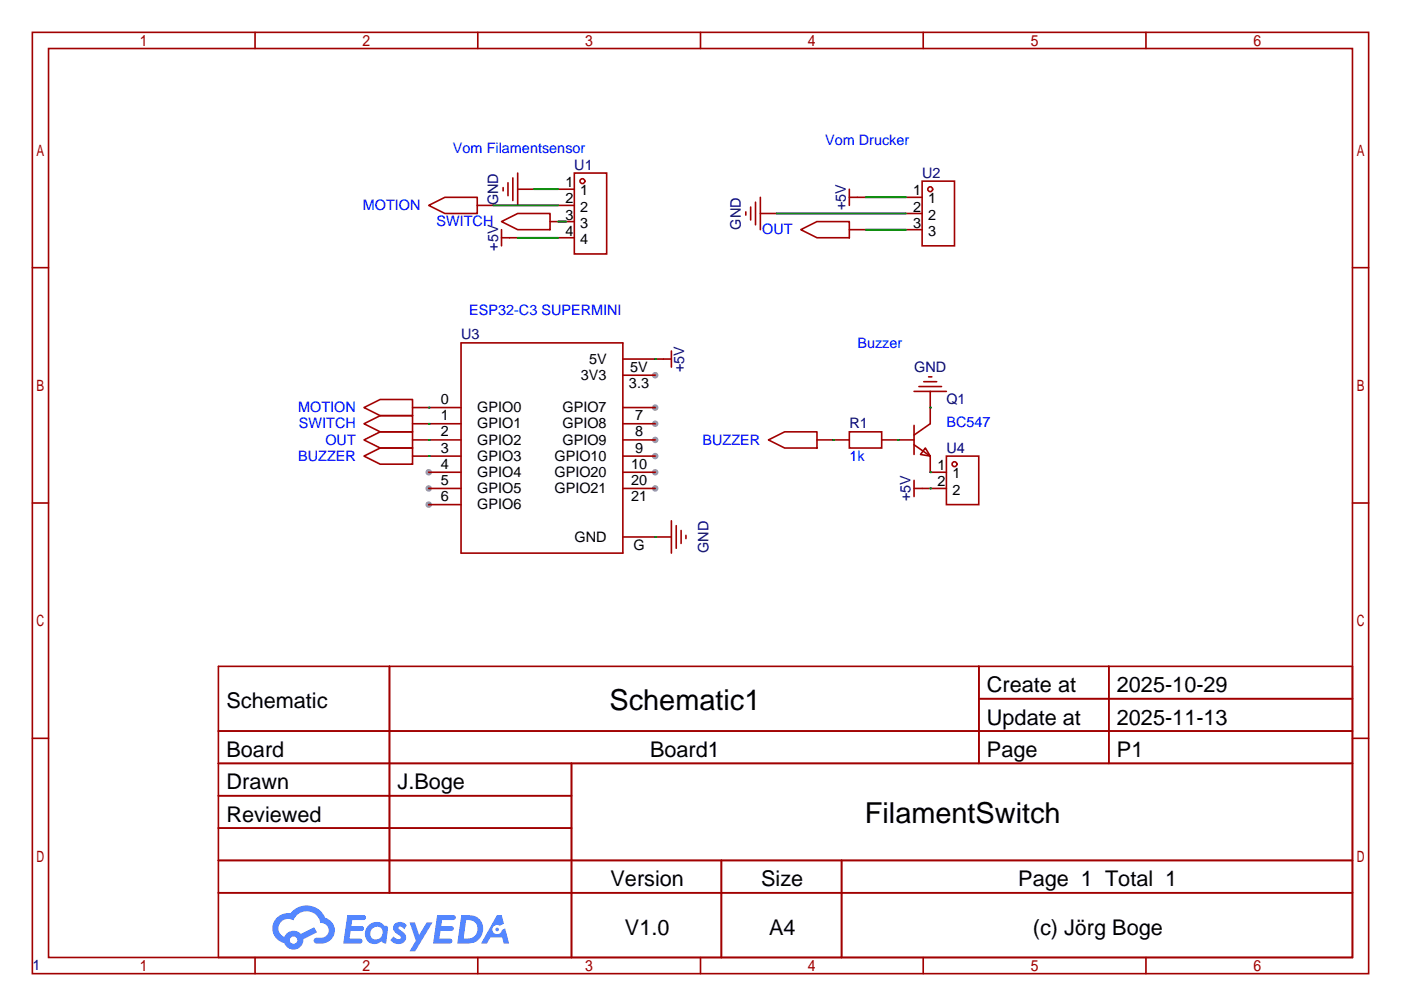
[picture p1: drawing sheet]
<svg xmlns="http://www.w3.org/2000/svg" width="220mm" height="158mm" viewBox="0 0 220 158" stroke-linecap="round" stroke-linejoin="round" font-family="sans-serif">
<g fill="#999">
<circle cx="102.9" cy="58.9" r=".51"/>
<circle cx="67.3" cy="74.2" r=".51"/>
<circle cx="67.3" cy="76.7" r=".51"/>
<circle cx="67.3" cy="79.2" r=".51"/>
<circle cx="102.9" cy="64" r=".51"/>
<circle cx="102.9" cy="66.5" r=".51"/>
<circle cx="102.9" cy="69.1" r=".51"/>
<circle cx="102.9" cy="71.6" r=".51"/>
<circle cx="102.9" cy="74.2" r=".51"/>
<circle cx="102.9" cy="76.7" r=".51"/>
</g>
<g fill="none" stroke="#a10000" stroke-width=".25">
<path d="M5.1 5.1h209.8v147.8h-209.8zM7.6 7.6h204.7v142.8h-204.7zM40 5.1v2.5M75 5.1v2.5M110 5.1v2.5M144.9 5.1v2.5M179.9 5.1v2.5M5.1 42h2.5M212.3 42h2.6M5.1 79h2.5M212.3 79h2.6M5.1 116h2.5"/>
<path d="M34.3 104.6h178v45.8h-178zM34.3 114.8h178M34.3 119.9h178M61.1 104.6v35.6M89.7 119.9v30.5M153.7 104.6v15.3M153.7 109.7h58.6M174.1 104.6v15.3M212.3 116h2.6M34.3 125h55.4M34.3 135.1h178M34.3 130h55.4"/>
<path d="M113.3 135.1v15.3M132.1 135.1v15.3M34.3 140.2h178M40 150.4v2.5M75 150.4v2.5M110 150.4v2.5M144.9 150.4v2.5M179.9 150.4v2.5"/>
</g>
<g fill="#5487ff">
<path d="M62 145a1.3 1.3 0 0 1 1.9 .3l-.4 .7a.54 .54 0 0 0-1-.3l.1 .2a2.32 2.32 0 0 1 1.2 1.3 1.36 1.36 0 0 1-1.1 1.1 1.36 1.36 0 0 1-1.4-.7l.5-.5a.7 .7 0 0 0 1.1 .2l-.1-.3a1.6 1.6 0 0 1-1.1-1.5z"/>
<path d="M64.3 144.9h.8l.7 1.9 1.2-1.9h.9l-2.7 4.5h-.9l1-1.7z"/>
<path d="M54.5 143.7h1.7a1.31 1.31 0 0 1 1.2 .2 .4 .4 0 0 1-.3 .6h-1.8l-.1 .9h1.6a.4 .4 0 0 1 .3 .5 .4 .4 0 0 1-.4 .3h-1.6l-.2 1.2h.8a1.23 1.23 0 0 1 1.2 .2 .39 .39 0 0 1-.4 .6h-2.6z"/>
<path d="M68.6 143.7h1.7a1.32 1.32 0 0 1 1.2 .2 .39 .39 0 0 1-.3 .6h-1.8l-.1 .9h1.6a.4 .4 0 0 1 .4 .5 .4 .4 0 0 1-.5 .3h-1.6l-.2 1.2h.8a1.23 1.23 0 0 1 1.2 .2 .39 .39 0 0 1-.4 .6h-2.6z"/>
<path d="M78 143.7h.8l.3 1.4-.6 .3a.75 .75 0 0 0-1.1 .3 .75 .75 0 0 0 .5 1 .75 .75 0 0 0 .9-.6l.5-.3 .6 2.4h-.8l-.3-1h-1.8l-.5 1h-1z"/>
<path d="M72.4 143.7l-.6 4.5h1.4a2.27 2.27 0 0 0 2.6-1.7 2.27 2.27 0 0 0-1.4-2.7zM73.2 144.5a1.5 1.5 0 0 1 1.8 1.5 1.5 1.5 0 0 1-1.9 1.4h-.3z"/>
<path d="M57.9 145.3a1.62 1.62 0 0 0-.4 2.1 1.62 1.62 0 0 0 2 .7l.3-.3 .4 .3 .4 .1 .3-2.5-.1-.3h-.2a.57 .57 0 0 1-.6-.4 1.73 1.73 0 0 0-2.1 .3zM58.4 145.9a.96 .96 0 0 1 1.5 0 .96 .96 0 0 1-.2 1.4 .95 .95 0 0 1-1.4-.1 .95 .95 0 0 1 .1-1.3z"/>
<path d="M43.5 144.1a2.37 2.37 0 0 0 1.1 4 1.54 1.54 0 0 0 1.8 1 1.54 1.54 0 0 0 1.2-1.6l2.2-1.1-.5-.8-2.1 1.1a1.57 1.57 0 0 0-2.6 .5 1.5 1.5 0 0 1-.7-2.1 1.5 1.5 0 0 1 2.2-.6 2.23 2.23 0 0 1 2.3-1.4 2.23 2.23 0 0 1 1.9 1.9 1.16 1.16 0 0 1 1.3 1 1.16 1.16 0 0 1-1.1 1.3h-.7a.47 .47 0 0 0-.5 .4 .47 .47 0 0 0 .4 .5 2.23 2.23 0 0 0 2.2-.6 2.23 2.23 0 0 0 .5-2.4 2.16 2.16 0 0 0-1.3-1.1 3.2 3.2 0 0 0-5.5-.7h-.3a2.55 2.55 0 0 0-1.8 .7zM45.5 147.7a.6 .6 0 0 1 1.2 0 .6 .6 0 0 1-1.2 0z"/>
<circle cx="78.1" cy="146" r=".28"/>
</g>
<g fill="none" stroke="#a10000" stroke-width=".25">
<path d="M67.3 32.3l2.5-1.3h5.1v2.5h-5.1zM74.9 32.3h2.6M78.7 34.8l2.6-1.3h5.1v2.6h-5.1zM78.7 37.3h2.6M78.7 36.1v2.5M79 29.5v.5M79.8 28.7v2M80.5 27.9v3.6M81.3 29.7h2.5M81.3 27.2v5.1M86.4 34.8h3.8M87.6 29.7h2.6"/>
<path d="M87.6 32.3h2.6M87.6 37.3h2.6M90.2 27.2h5v12.7h-5zM117.1 33.3v.5M117.9 32.5v2M118.6 31.8v3.5M119.4 33.5h2.5M119.4 31v5.1M125.7 36.1l2.6-1.3h5v2.5h-5zM133.3 31h2.6M133.3 36.1h2.6M133.3 29.7v2.6"/>
<path d="M142.2 31h2.6M142.2 33.5h2.6M142.2 36.1h2.6M144.8 28.4h5.1v10.2h-5.1zM72.4 53.8h25.4v33.1h-25.4zM97.8 56.4h7.6M97.8 58.9h5.1M105.4 55.1v2.6M145 59.9h2.1M145.8 59.2h.5M57.1 64l2.6-1.3h5.1v2.6h-5.1zM57.1 66.5l2.6-1.2h5.1v2.5h-5.1z"/>
<path d="M57.1 69.1l2.6-1.3h5.1v2.6h-5.1zM57.1 71.6l2.6-1.2h5.1v2.5h-5.1zM64.8 64h7.6M64.8 66.5h7.6M64.8 69.1h7.6M64.8 71.6h7.6M67.3 74.2h5.1M67.3 76.7h5.1M67.3 79.2h5.1M97.8 64h5.1M97.8 66.5h5.1M97.8 69.1h5.1"/>
<path d="M97.8 71.6h5.1M97.8 74.2h5.1M97.8 76.7h5.1M120.6 69.1l2.6-1.3h5.1v2.6h-5.1zM128.3 69.1h5M133.3 67.8h5.1v2.6h-5.1zM138.4 69.1h5.1M143.5 76.7h5.1M143.5 66.8v4.6M143.5 75.4v2.6M143.5 61.5h5.1M143.5 69.8l2.5 1.8"/>
<path d="M144.3 60.7h3.5M145.3 70.4l.7 1.2-1.5-.2zM146 71.6v2.6h2.6M146 61.5v5l-2.5 1.8M148.6 71.6h5.1v7.6h-5.1zM97.8 84.3h7.6M105.4 81.8v5.1M106.2 82.5v3.6M106.9 83.3v2M107.7 84.1v.5"/>
<circle cx="91.4" cy="28.4" r=".38"/>
<circle cx="146" cy="29.7" r=".38"/>
<circle cx="149.9" cy="72.9" r=".38"/>
</g>
<g fill="none" stroke="#008700" stroke-width=".25">
<path d="M77.5 32.3h10.1M81.3 37.3h6.3M83.8 29.7h3.8M87.6 34.8h1.3M121.9 33.5h20.3M135.9 31h6.3M135.9 36.1h6.3M102.9 56.4h.1M67.3 64h.1M67.3 66.5h.1M67.3 69.1h.1M67.3 71.6h.1"/>
<path d="M130.8 69.1h.1M141 69.1h.1M146 76.7h.1M146 74.2h.1M146 64h.1M102.9 84.3h.1"/>
</g>
<g font-size="4.5">
<text x="95.7" y="111.5">Schematic1</text>
<text x="135.8" y="129.3">FilamentSwitch</text>
</g>
<g font-size="3.4">
<text x="35.6" y="111.2">Schematic</text>
<text x="155" y="108.7">Create at</text>
<text x="155" y="113.8">Update at</text>
<text x="175.4" y="108.7">2025-10-29</text>
<text x="175.4" y="113.8">2025-11-13</text>
<text x="35.6" y="118.9">Board</text>
<text x="102.1" y="118.9">Board1</text>
<text x="155" y="118.9">Page</text>
<text x="175.4" y="118.9">P1</text>
<text x="35.6" y="123.9">Drawn</text>
<text x="62.4" y="123.9">J.Boge</text>
<text x="35.6" y="129">Reviewed</text>
<text x="95.9" y="139.2">Version</text>
<text x="119.5" y="139.2">Size</text>
<text x="159.9" y="139.2">Page 1 Total 1</text>
<text x="98.1" y="146.8">V1.0</text>
<text x="120.7" y="146.8">A4</text>
<text x="162.2" y="146.8">(c) Jörg Boge</text>
</g>
<g font-size="2.3" fill="#00f">
<text x="129.5" y="22.8">Vom Drucker</text>
<text x="71.1" y="24.1">Vom Filamentsensor</text>
<text x="57" y="33">MOTION</text>
<text x="68.5" y="35.5">SWITCH</text>
<text x="119.7" y="36.8">OUT</text>
<text x="73.7" y="49.5">ESP32-C3 SUPERMINI</text>
<text x="134.6" y="54.6">Buzzer</text>
<text x="46.8" y="64.7">MOTION</text>
<text x="46.9" y="67.3">SWITCH</text>
<text x="51.1" y="69.8">OUT</text>
<text x="110.3" y="69.8">BUZZER</text>
<text x="148.6" y="67">BC547</text>
<text x="46.8" y="72.4">BUZZER</text>
<text x="133.3" y="72.4">1k</text>
</g>
<g font-size="2.3">
<text x="88.8" y="29.4">1</text>
<text x="88.8" y="31.9">2</text>
<text x="88.8" y="34.5">3</text>
<text x="91.1" y="30.7">1</text>
<text x="91.1" y="33.2">2</text>
<text x="91.1" y="35.8">3</text>
<text x="143.4" y="30.7">1</text>
<text x="143.4" y="33.2">2</text>
<text x="143.4" y="35.8">3</text>
<text x="145.7" y="31.9">1</text>
<text x="145.7" y="34.5">2</text>
<text x="88.8" y="37">4</text>
<text x="91.1" y="38.3">4</text>
<text x="145.7" y="37">3</text>
<text x="91.2" y="59.7">3V3</text>
<text x="92.5" y="57.1">5V</text>
<text x="98.9" y="58.4">5V</text>
<text x="69.2" y="63.5">0</text>
<text x="74.9" y="64.7">GPIO0</text>
<text x="88.3" y="64.7">GPIO7</text>
<text x="98.8" y="60.9">3.3</text>
<text x="69.2" y="66">1</text>
<text x="69.2" y="68.5">2</text>
<text x="69.2" y="71.1">3</text>
<text x="74.9" y="67.3">GPIO1</text>
<text x="74.9" y="69.8">GPIO2</text>
<text x="88.3" y="67.3">GPIO8</text>
<text x="88.3" y="69.8">GPIO9</text>
<text x="99.7" y="66">7</text>
<text x="99.7" y="68.5">8</text>
<text x="99.7" y="71.1">9</text>
<text x="69.2" y="73.6">4</text>
<text x="69.2" y="76.2">5</text>
<text x="74.9" y="72.4">GPIO3</text>
<text x="74.9" y="74.9">GPIO4</text>
<text x="74.9" y="77.4">GPIO5</text>
<text x="87.1" y="72.4">GPIO10</text>
<text x="87.1" y="74.9">GPIO20</text>
<text x="87.1" y="77.4">GPIO21</text>
<text x="99.1" y="73.6">10</text>
<text x="99.1" y="76.2">20</text>
<text x="147.2" y="73.9">1</text>
<text x="147.2" y="76.4">2</text>
<text x="149.5" y="75.1">1</text>
<text x="149.5" y="77.7">2</text>
<text x="69.2" y="78.7">6</text>
<text x="74.9" y="80">GPIO6</text>
<text x="99.1" y="78.7">21</text>
<text x="90.2" y="85.1">GND</text>
<text x="99.4" y="86.3">G</text>
</g>
<g font-size="2.3" fill="#000080">
<text x="90.2" y="26.6">U1</text>
<text x="144.8" y="27.9">U2</text>
<text x="78.2" y="32.2" transform="rotate(-90 78.2 32.2)">GND</text>
<text x="132.8" y="33" transform="rotate(-90 132.8 33)">+5V</text>
<text x="78.2" y="39.4" transform="rotate(-90 78.2 39.4)">+5V</text>
<text x="116.3" y="36" transform="rotate(-90 116.3 36)">GND</text>
<text x="72.4" y="53.3">U3</text>
<text x="107.4" y="58.4" transform="rotate(-90 107.4 58.4)">+5V</text>
<text x="143.5" y="58.4">GND</text>
<text x="148.6" y="63.5">Q1</text>
<text x="133.3" y="67.3">R1</text>
<text x="148.6" y="71.1">U4</text>
<text x="143" y="78.8" transform="rotate(-90 143 78.8)">+5V</text>
<text x="111.2" y="86.8" transform="rotate(-90 111.2 86.8)">GND</text>
<text x="5.1" y="152.4">1</text>
</g>
</svg>
